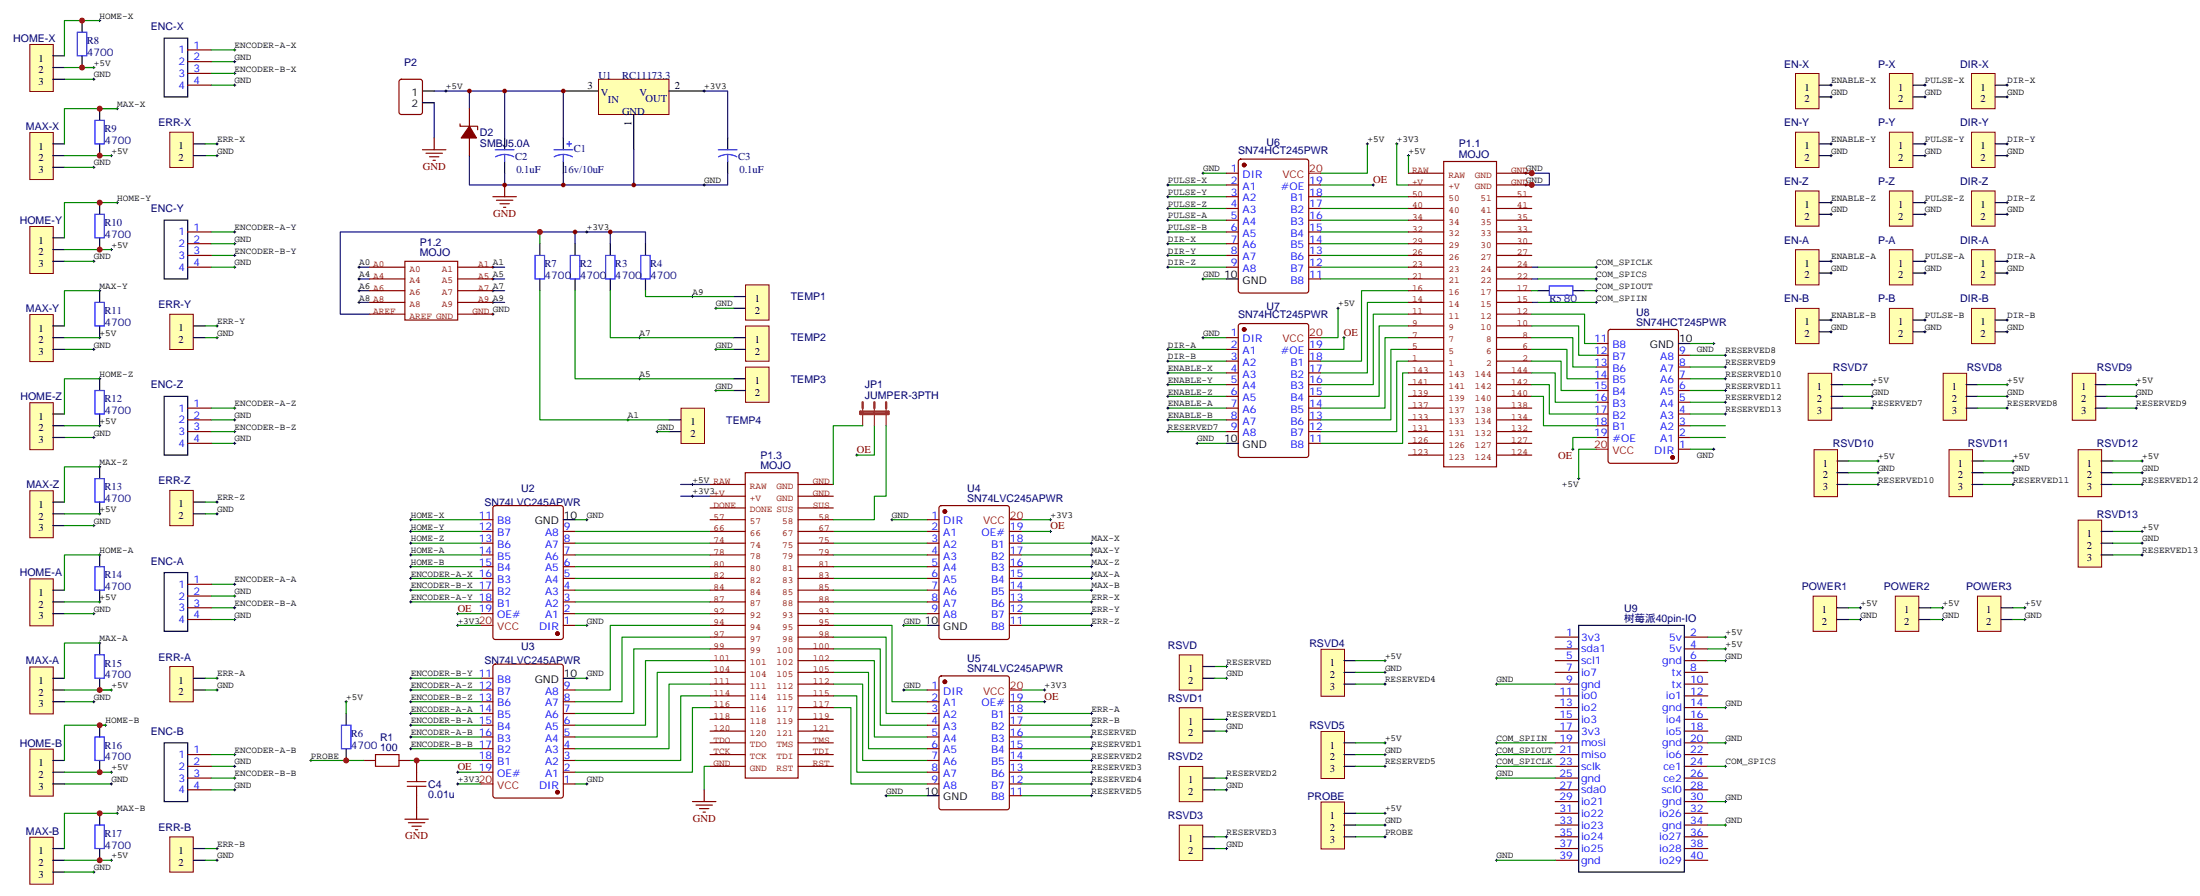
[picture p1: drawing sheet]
# EasyEDA schematic Schematic_mojo cnc shield.json

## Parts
C1  16v/10uF  [C1206]
C2  0.1uF  [C0805]
C3  0.1uF  [C0805]
C4  0.01u  [C0805]
D2  SMBJ5.0A  [SMB_L4.6-W3.6-LS5.3-R-RD]
DIR-A  5264-2P  [HDR-M-2.54_1X2]
DIR-B  5264-2P  [HDR-M-2.54_1X2]
DIR-X  5264-2P  [HDR-M-2.54_1X2]
DIR-Y  5264-2P  [HDR-M-2.54_1X2]
DIR-Z  5264-2P  [HDR-M-2.54_1X2]
EN-A  5264-2P  [HDR-M-2.54_1X2]
EN-B  5264-2P  [HDR-M-2.54_1X2]
EN-X  5264-2P  [HDR-M-2.54_1X2]
EN-Y  5264-2P  [HDR-M-2.54_1X2]
EN-Z  5264-2P  [HDR-M-2.54_1X2]
ENC-A  5264-04A  [HDR-M-2.54_1X4]
ENC-B  5264-04A  [HDR-M-2.54_1X4]
ENC-X  5264-04A  [HDR-M-2.54_1X4]
ENC-Y  5264-04A  [HDR-M-2.54_1X4]
ENC-Z  5264-04A  [HDR-M-2.54_1X4]
ERR-A  5264-2P  [HDR-M-2.54_1X2]
ERR-B  5264-2P  [HDR-M-2.54_1X2]
ERR-X  5264-2P  [HDR-M-2.54_1X2]
ERR-Y  5264-2P  [HDR-M-2.54_1X2]
ERR-Z  5264-2P  [HDR-M-2.54_1X2]
HOME-A  5264-3P  [HDR-M-2.54_1X3]
HOME-B  5264-3P  [HDR-M-2.54_1X3]
HOME-X  5264-3P  [HDR-M-2.54_1X3]
HOME-Y  5264-3P  [HDR-M-2.54_1X3]
HOME-Z  5264-3P  [HDR-M-2.54_1X3]
JP1  JUMPER-3PTH  [1X03]
MAX-A  5264-3P  [HDR-M-2.54_1X3]
MAX-B  5264-3P  [HDR-M-2.54_1X3]
MAX-X  5264-3P  [HDR-M-2.54_1X3]
MAX-Y  5264-3P  [HDR-M-2.54_1X3]
MAX-Z  5264-3P  [HDR-M-2.54_1X3]
P1  MOJO  [MOJO]  (sections 1,2,3)
P2  CONN-TH_2P-P5.08  [CONN-TH_2P-P5.08]
P-A  5264-2P  [HDR-M-2.54_1X2]
P-B  5264-2P  [HDR-M-2.54_1X2]
P-X  5264-2P  [HDR-M-2.54_1X2]
P-Y  5264-2P  [HDR-M-2.54_1X2]
P-Z  5264-2P  [HDR-M-2.54_1X2]
POWER1  5264-2P  [HDR-M-2.54_1X2]
POWER2  5264-2P  [HDR-M-2.54_1X2]
POWER3  5264-2P  [HDR-M-2.54_1X2]
PROBE  5264-3P  [HDR-M-2.54_1X3]
R1  100  [R0805]
R2  470Ω  [R0805]
R3  470Ω  [R0805]
R4  470Ω  [R0805]
R5  80Ω  [R0805]
R6  470Ω  [R0805]
R7  470Ω  [R0805]
R8  470Ω  [R0805]
R9  470Ω  [R0805]
R10  470Ω  [R0805]
R11  470Ω  [R0805]
R12  470Ω  [R0805]
R13  470Ω  [R0805]
R14  470Ω  [R0805]
R15  470Ω  [R0805]
R16  470Ω  [R0805]
R17  470Ω  [R0805]
RSVD  5264-2P  [HDR-M-2.54_1X2]
RSVD1  5264-2P  [HDR-M-2.54_1X2]
RSVD2  5264-2P  [HDR-M-2.54_1X2]
RSVD3  5264-2P  [HDR-M-2.54_1X2]
RSVD4  5264-3P  [HDR-M-2.54_1X3]
RSVD5  5264-3P  [HDR-M-2.54_1X3]
RSVD7  5264-3P  [HDR-M-2.54_1X3]
RSVD8  5264-3P  [HDR-M-2.54_1X3]
RSVD9  5264-3P  [HDR-M-2.54_1X3]
RSVD10  5264-3P  [HDR-M-2.54_1X3]
RSVD11  5264-3P  [HDR-M-2.54_1X3]
RSVD12  5264-3P  [HDR-M-2.54_1X3]
RSVD13  5264-3P  [HDR-M-2.54_1X3]
TEMP1  5264-2P  [HDR-M-2.54_1X2]
TEMP2  5264-2P  [HDR-M-2.54_1X2]
TEMP3  5264-2P  [HDR-M-2.54_1X2]
TEMP4  5264-2P  [HDR-M-2.54_1X2]
U1  RC11173.3  [SOT-223]
U2  SN74LVC245APWR  [TSSOP-20_L6.5-W4.4-P0.65-LS6.4-BL]
U3  SN74LVC245APWR  [TSSOP-20_L6.5-W4.4-P0.65-LS6.4-BL]
U4  SN74LVC245APWR  [TSSOP-20_L6.5-W4.4-P0.65-LS6.4-BL]
U5  SN74LVC245APWR  [TSSOP-20_L6.5-W4.4-P0.65-LS6.4-BL]
U6  SN74HCT245PWR  [TSSOP-20_L6.5-W4.4-P0.65-LS6.4-BL]
U7  SN74HCT245PWR  [TSSOP-20_L6.5-W4.4-P0.65-LS6.4-BL]
U8  SN74HCT245PWR  [TSSOP-20_L6.5-W4.4-P0.65-LS6.4-BL]
U9  树莓派40pin-IO  [树莓派40PIN-IO]

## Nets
+3V3: C3.1 P1.+V P1.AREF R2.2 R3.2 R4.2 R7.2 U1.2 U2.20(VCC) U3.20(VCC) U4.20(VCC) U5.20(VCC)
+5V: C1.1 C2.1 D2.2(K) HOME-A.2 HOME-B.2 HOME-X.2 HOME-Y.2 HOME-Z.2 MAX-A.2 MAX-B.2 MAX-X.2 MAX-Y.2 MAX-Z.2 P1.RAW P2.1 POWER1.1 POWER2.1 POWER3.1 PROBE.1 R6.2 R8.1 R9.1 R10.1 R11.1 R12.1 R13.1 R14.1 R15.1 R16.1 R17.1 RSVD4.1 RSVD5.1 RSVD7.1 RSVD8.1 RSVD9.1 RSVD10.1 RSVD11.1 RSVD12.1 RSVD13.1 U1.3 U6.20(VCC) U7.20(VCC) U8.20(VCC) U9.2(5v) U9.4(5v)
GND: C1.2 C2.2 C3.2 C4.2 D2.1(A) DIR-A.2 DIR-B.2 DIR-X.2 DIR-Y.2 DIR-Z.2 EN-A.2 EN-B.2 EN-X.2 EN-Y.2 EN-Z.2 ENC-A.2 ENC-A.4 ENC-B.2 ENC-B.4 ENC-X.2 ENC-X.4 ENC-Y.2 ENC-Y.4 ENC-Z.2 ENC-Z.4 ERR-A.2 ERR-B.2 ERR-X.2 ERR-Y.2 ERR-Z.2 HOME-A.3 HOME-B.3 HOME-X.3 HOME-Y.3 HOME-Z.3 JP1.1 MAX-A.3 MAX-B.3 MAX-X.3 MAX-Y.3 MAX-Z.3 P1.GND P2.2 P-A.2 P-B.2 P-X.2 P-Y.2 P-Z.2 POWER1.2 POWER2.2 POWER3.2 PROBE.2 RSVD.2 RSVD1.2 RSVD2.2 RSVD3.2 RSVD4.2 RSVD5.2 RSVD7.2 RSVD8.2 RSVD9.2 RSVD10.2 RSVD11.2 RSVD12.2 RSVD13.2 TEMP1.2 TEMP2.2 TEMP3.2 TEMP4.2 U1.1 U2.1(DIR) U2.10(GND) U3.1(DIR) U3.10(GND) U4.1(DIR) U4.10(GND) U5.1(DIR) U5.10(GND) U6.1(DIR) U6.10(GND) U7.1(DIR) U7.10(GND) U8.1(DIR) U8.10(GND) U9.6(gnd) U9.9(gnd) U9.14(gnd) U9.20(gnd) U9.25(gnd) U9.30(gnd) U9.34(gnd) U9.39(gnd)
A0: P1.A0
A1: P1.A1 R7.1 TEMP4.1
A4: P1.A4
A5: P1.A5 R2.1 TEMP3.1
A6: P1.A6
A7: P1.A7 R3.1 TEMP2.1
A8: P1.A8
A9: P1.A9 R4.1 TEMP1.1
COM_SPICLK: P1.24 U9.23(sclk)
COM_SPICS: P1.22 U9.24(ce1)
COM_SPIIN: P1.15 U9.19(mosi)
COM_SPIOUT: R5.2 U9.21(miso)
DIR-A: DIR-A.1 U7.2(A1)
DIR-B: DIR-B.1 U7.3(A2)
DIR-X: DIR-X.1 U6.7(A6)
DIR-Y: DIR-Y.1 U6.8(A7)
DIR-Z: DIR-Z.1 U6.9(A8)
ENABLE-A: EN-A.1 U7.7(A6)
ENABLE-B: EN-B.1 U7.8(A7)
ENABLE-X: EN-X.1 U7.4(A3)
ENABLE-Y: EN-Y.1 U7.5(A4)
ENABLE-Z: EN-Z.1 U7.6(A5)
ENCODER-A-A: ENC-A.1 U3.14(B5)
ENCODER-A-B: ENC-B.1 U3.16(B3)
ENCODER-A-X: ENC-X.1 U2.16(B3)
ENCODER-A-Y: ENC-Y.1 U2.18(B1)
ENCODER-A-Z: ENC-Z.1 U3.12(B7)
ENCODER-B-A: ENC-A.3 U3.15(B4)
ENCODER-B-B: ENC-B.3 U3.17(B2)
ENCODER-B-X: ENC-X.3 U2.17(B2)
ENCODER-B-Y: ENC-Y.3 U3.11(B8)
ENCODER-B-Z: ENC-Z.3 U3.13(B6)
ERR-A: ERR-A.1 U5.18(B1)
ERR-B: ERR-B.1 U5.17(B2)
ERR-X: ERR-X.1 U4.13(B6)
ERR-Y: ERR-Y.1 U4.12(B7)
ERR-Z: ERR-Z.1 U4.11(B8)
HOME-A: HOME-A.1 R14.2 U2.14(B5)
HOME-B: HOME-B.1 R16.2 U2.15(B4)
HOME-X: HOME-X.1 R8.2 U2.11(B8)
HOME-Y: HOME-Y.1 R10.2 U2.12(B7)
HOME-Z: HOME-Z.1 R12.2 U2.13(B6)
MAX-A: MAX-A.1 R15.2 U4.15(B4)
MAX-B: MAX-B.1 R17.2 U4.14(B5)
MAX-X: MAX-X.1 R9.2 U4.18(B1)
MAX-Y: MAX-Y.1 R11.2 U4.17(B2)
MAX-Z: MAX-Z.1 R13.2 U4.16(B3)
OE: JP1.2 U2.19(OE#) U3.19(OE#) U4.19(OE#) U5.19(OE#) U6.19(#OE) U7.19(#OE) U8.19(#OE)
PROBE: PROBE.3 R1.1 R6.1
PULSE-A: P-A.1 U6.5(A4)
PULSE-B: P-B.1 U6.6(A5)
PULSE-X: P-X.1 U6.2(A1)
PULSE-Y: P-Y.1 U6.3(A2)
PULSE-Z: P-Z.1 U6.4(A3)
RESERVED: RSVD.1 U5.16(B3)
RESERVED1: RSVD1.1 U5.15(B4)
RESERVED2: RSVD2.1 U5.14(B5)
RESERVED3: RSVD3.1 U5.13(B6)
RESERVED4: RSVD4.3 U5.12(B7)
RESERVED5: RSVD5.3 U5.11(B8)
RESERVED7: RSVD7.3 U7.9(A8)
RESERVED8: RSVD8.3 U8.9(A8)
RESERVED9: RSVD9.3 U8.8(A7)
RESERVED10: RSVD10.3 U8.7(A6)
RESERVED11: RSVD11.3 U8.6(A5)
RESERVED12: RSVD12.3 U8.5(A4)
RESERVED13: RSVD13.3 U8.4(A3)
JP1_3: JP1.3 P1.58
P1_2: P1.2 U8.15(B4)
P1_6: P1.6 U8.14(B5)
P1_8: P1.8 U8.13(B6)
P1_10: P1.10 U8.12(B7)
P1_12: P1.12 U8.11(B8)
P1_17: P1.17 R5.1
P1_140: P1.140 U8.18(B1)
P1_142: P1.142 U8.17(B2)
P1_144: P1.144 U8.16(B3)
U2_2: P1.92 U2.2(A1)
U2_3: P1.87 U2.3(A2)
U2_4: P1.84 U2.4(A3)
U2_5: P1.82 U2.5(A4)
U2_6: P1.80 U2.6(A5)
U2_7: P1.78 U2.7(A6)
U2_8: P1.74 U2.8(A7)
U2_9: P1.66 U2.9(A8)
U3_2: P1.116 U3.2(A1)
U3_3: P1.114 U3.3(A2)
U3_4: P1.111 U3.4(A3)
U3_5: P1.104 U3.5(A4)
U3_6: P1.101 U3.6(A5)
U3_7: P1.99 U3.7(A6)
U3_8: P1.97 U3.8(A7)
U3_9: P1.94 U3.9(A8)
U3_18: C4.1 R1.2 U3.18(B1)
U4_2: P1.67 U4.2(A1)
U4_3: P1.75 U4.3(A2)
U4_4: P1.79 U4.4(A3)
U4_5: P1.81 U4.5(A4)
U4_6: P1.83 U4.6(A5)
U4_7: P1.85 U4.7(A6)
U4_8: P1.88 U4.8(A7)
U4_9: P1.93 U4.9(A8)
U5_2: P1.95 U5.2(A1)
U5_3: P1.98 U5.3(A2)
U5_4: P1.100 U5.4(A3)
U5_5: P1.102 U5.5(A4)
U5_6: P1.105 U5.6(A5)
U5_7: P1.112 U5.7(A6)
U5_8: P1.115 U5.8(A7)
U5_9: P1.117 U5.9(A8)
U6_11: P1.21 U6.11(B8)
U6_12: P1.23 U6.12(B7)
U6_13: P1.26 U6.13(B6)
U6_14: P1.29 U6.14(B5)
U6_15: P1.32 U6.15(B4)
U6_16: P1.34 U6.16(B3)
U6_17: P1.40 U6.17(B2)
U6_18: P1.50 U6.18(B1)
U7_11: P1.143 U7.11(B8)
U7_12: P1.1 U7.12(B7)
U7_13: P1.5 U7.13(B6)
U7_14: P1.7 U7.14(B5)
U7_15: P1.9 U7.15(B4)
U7_16: P1.11 U7.16(B3)
U7_17: P1.14 U7.17(B2)
U7_18: P1.16 U7.18(B1)

Not connected (* = marked no-connect by the designer): P1 27 30 33 35 41 51 57 118 119 120 121 123 124 126 127 131 132 133 134 137 138 139 141 DONE RST SUS TCK TDI TDO TMS; U8 2(A1) 3(A2); U9 1(3v3) 3(sda1) 5(scl1) 7(io7) 8(tx) 10(tx) 11(io0) 12(io1) 13(io2) 15(io3) 16(io4) 17(3v3) 18(io5) 22(io6) 26(ce2) 27(sda0) 28(scl0) 29(io21) 31(io22) 32(io26) 33(io23) 35(io24) 36(io27) 37(io25) 38(io28) 40(io29)

# EasyEDA board PCB.json

Outline 98 x 98 mm; copper layers: TopLayer, BottomLayer. Coordinates in mm from the lower left corner of the outline.
Outline path: 0,91.27 10.8,91.27 10.8,98 62.23,98 62.23,90.51 70.23,90.51 70.23,98 98,98 98,0 0,0 0,91.27

## Design rules (mm)
Default: track 0.254, clearance 0.152, via 0.61, via hole 0.305

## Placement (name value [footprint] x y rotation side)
C1  16v/10uF  [C1206]  17.4 41.36 270 top
C2  0.1uF  [C0805]  20.57 41.87 270 top
C3  0.1uF  [C0805]  18.67 48.47 270 top
C4  0.01u  [C0805]  84.58 11.77 0 top
D2  SMBJ5.0A  [SMB_L4.6-W3.6-LS5.3-R-RD]  20.83 29.8 0 top
D?  -  [SMB_L4.6-W3.6-LS5.3-R-RD]  0.64 173.69 0 top
DIR-A  5264-2P  [HDR-M-2.54_1X2]  56.64 54.95 270 top
DIR-B  5264-2P  [HDR-M-2.54_1X2]  59.18 54.95 270 top
DIR-X  5264-2P  [HDR-M-2.54_1X2]  49.02 54.95 270 top
DIR-Y  5264-2P  [HDR-M-2.54_1X2]  51.56 54.95 270 top
DIR-Z  5264-2P  [HDR-M-2.54_1X2]  54.1 54.95 270 top
EN-A  5264-2P  [HDR-M-2.54_1X2]  82.04 54.95 270 top
EN-B  5264-2P  [HDR-M-2.54_1X2]  84.58 54.95 270 top
EN-X  5264-2P  [HDR-M-2.54_1X2]  74.42 54.95 270 top
EN-Y  5264-2P  [HDR-M-2.54_1X2]  76.96 54.95 270 top
EN-Z  5264-2P  [HDR-M-2.54_1X2]  79.5 54.95 270 top
ENC-A  5264-04A  [HDR-M-2.54_1X4]  76.96 1.61 0 top
ENC-B  5264-04A  [HDR-M-2.54_1X4]  87.12 1.61 0 top
ENC-X  5264-04A  [HDR-M-2.54_1X4]  46.48 1.61 0 top
ENC-Y  5264-04A  [HDR-M-2.54_1X4]  56.64 1.61 0 top
ENC-Z  5264-04A  [HDR-M-2.54_1X4]  66.8 1.61 0 top
ERR-A  5264-2P  [HDR-M-2.54_1X2]  59.18 44.79 90 top
ERR-B  5264-2P  [HDR-M-2.54_1X2]  61.72 44.79 90 top
ERR-X  5264-2P  [HDR-M-2.54_1X2]  51.56 44.79 90 top
ERR-Y  5264-2P  [HDR-M-2.54_1X2]  54.1 44.79 90 top
ERR-Z  5264-2P  [HDR-M-2.54_1X2]  56.64 44.79 90 top
HOME-A  5264-3P  [HDR-M-2.54_1X3]  26.16 11.89 90 top
HOME-B  5264-3P  [HDR-M-2.54_1X3]  23.62 11.89 90 top
HOME-X  5264-3P  [HDR-M-2.54_1X3]  33.78 11.89 90 top
HOME-Y  5264-3P  [HDR-M-2.54_1X3]  31.24 11.89 90 top
HOME-Z  5264-3P  [HDR-M-2.54_1X3]  28.7 11.89 90 top
JP1  JUMPER-3PTH  [1X03]  33.78 29.55 0 top
MAX-A  5264-3P  [HDR-M-2.54_1X3]  33.78 44.79 90 top
MAX-B  5264-3P  [HDR-M-2.54_1X3]  36.32 44.79 90 top
MAX-X  5264-3P  [HDR-M-2.54_1X3]  26.16 44.79 90 top
MAX-Y  5264-3P  [HDR-M-2.54_1X3]  28.7 44.79 90 top
MAX-Z  5264-3P  [HDR-M-2.54_1X3]  31.24 44.79 90 top
P1  -  [MOJO]  56.64 49.99 0 top
P2  -  [CONN-TH_2P-P5.08]  10.92 34.63 90 top
P-A  5264-2P  [HDR-M-2.54_1X2]  38.86 54.95 270 top
P-B  5264-2P  [HDR-M-2.54_1X2]  41.4 54.95 270 top
P-X  5264-2P  [HDR-M-2.54_1X2]  31.24 54.95 270 top
P-Y  5264-2P  [HDR-M-2.54_1X2]  33.78 54.95 270 top
P-Z  5264-2P  [HDR-M-2.54_1X2]  36.32 54.95 270 top
POWER1  5264-2P  [HDR-M-2.54_1X2]  5.84 19.39 0 top
POWER2  5264-2P  [HDR-M-2.54_1X2]  5.84 11.77 0 top
POWER3  5264-2P  [HDR-M-2.54_1X2]  5.84 4.15 0 top
PROBE  5264-3P  [HDR-M-2.54_1X3]  91.44 9.61 270 top
R1  100  [R0805]  84.58 9.23 180 top
R2  470Ω  [R0805]  21.08 57.49 0 bottom
R3  470Ω  [R0805]  19.94 72.35 0 bottom
R4  470Ω  [R0805]  18.41 75.39 0 bottom
R5  80Ω  [R0805]  41.4 86.82 180 top
R6  470Ω  [R0805]  94.74 9.23 90 top
R7  470Ω  [R0805]  21.08 54.95 0 bottom
R8  470Ω  [R0805]  33.78 4.15 90 bottom
R9  470Ω  [R0805]  26.16 34.63 90 bottom
R10  470Ω  [R0805]  31.24 4.15 90 bottom
R11  470Ω  [R0805]  28.7 34.63 90 bottom
R12  470Ω  [R0805]  28.7 4.15 90 bottom
R13  470Ω  [R0805]  31.24 34.63 90 bottom
R14  470Ω  [R0805]  26.16 4.15 90 bottom
R15  470Ω  [R0805]  33.78 34.63 90 bottom
R16  470Ω  [R0805]  23.62 4.15 90 bottom
R17  470Ω  [R0805]  36.32 34.63 90 bottom
RSVD  5264-2P  [HDR-M-2.54_1X2]  69.34 44.79 90 top
RSVD1  5264-2P  [HDR-M-2.54_1X2]  71.88 44.79 90 top
RSVD2  5264-2P  [HDR-M-2.54_1X2]  74.42 44.79 90 top
RSVD3  5264-2P  [HDR-M-2.54_1X2]  76.96 44.79 90 top
RSVD4  5264-3P  [HDR-M-2.54_1X3]  84.58 44.79 270 top
RSVD5  5264-3P  [HDR-M-2.54_1X3]  87.12 44.79 270 top
RSVD7  5264-3P  [HDR-M-2.54_1X3]  89.66 65.11 270 top
RSVD8  5264-3P  [HDR-M-2.54_1X3]  89.66 95.59 180 top
RSVD9  5264-3P  [HDR-M-2.54_1X3]  89.66 93.05 180 top
RSVD10  5264-3P  [HDR-M-2.54_1X3]  89.66 90.51 180 top
RSVD11  5264-3P  [HDR-M-2.54_1X3]  89.66 87.97 180 top
RSVD12  5264-3P  [HDR-M-2.54_1X3]  89.66 85.43 180 top
RSVD13  5264-3P  [HDR-M-2.54_1X3]  89.66 82.89 180 top
TEMP1  5264-2P  [HDR-M-2.54_1X2]  16 67.65 180 top
TEMP2  5264-2P  [HDR-M-2.54_1X2]  16 65.11 180 top
TEMP3  5264-2P  [HDR-M-2.54_1X2]  16 62.57 180 top
TEMP4  5264-2P  [HDR-M-2.54_1X2]  16 60.03 180 top
U1  RC11173.3  [SOT-223]  10.92 47.33 180 top
U2  SN74LVC245APWR  [TSSOP-20_L6.5-W4.4-P0.65-LS6.4-BL]  46.61 12.02 180 top
U3  SN74LVC245APWR  [TSSOP-20_L6.5-W4.4-P0.65-LS6.4-BL]  69.34 11.77 180 top
U4  SN74LVC245APWR  [TSSOP-20_L6.5-W4.4-P0.65-LS6.4-BL]  46.48 34.63 0 top
U5  SN74LVC245APWR  [TSSOP-20_L6.5-W4.4-P0.65-LS6.4-BL]  66.8 34.63 0 top
U6  SN74HCT245PWR  [TSSOP-20_L6.5-W4.4-P0.65-LS6.4-BL]  43.94 65.11 0 top
U7  SN74HCT245PWR  [TSSOP-20_L6.5-W4.4-P0.65-LS6.4-BL]  66.8 65.11 0 top
U8  SN74HCT245PWR  [TSSOP-20_L6.5-W4.4-P0.65-LS6.4-BL]  76.96 87.97 180 top
U9  树莓派40pin-IO  [树莓派40PIN-IO]  60.58 96.6 270 top

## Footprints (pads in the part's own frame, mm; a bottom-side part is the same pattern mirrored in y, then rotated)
1X03
  oval 1.88x1.88 hole 1.016: 1(-2.54,0) 2(0,0) 3(2.54,0)
C0805
  rect 1x1.55 smd: 1(-1,0) 2(1,0)
C1206
  rect 1.2x1.9 smd: 1(-1.6,0) 2(1.6,0)
CONN-TH_2P-P5.08
  oval 2.4x2.4 hole 1.6: 1(-2.54,0) 2(2.54,0)
HDR-M-2.54_1X2
  rect 1.7x1.575 hole 1.1: 1(-1.27,0)
  oval 1.7x1.7 hole 1.1: 2(1.27,0)
HDR-M-2.54_1X3
  rect 1.575x1.575 hole 0.889: 1(-2.54,0)
  oval 1.575x1.575 hole 0.889: 2(0,0) 3(2.54,0)
HDR-M-2.54_1X4
  rect 1.575x1.575 hole 0.889: 1(-3.81,0)
  oval 1.575x1.575 hole 0.889: 2(-1.27,0) 3(1.27,0) 4(3.81,0)
MOJO
  oval 1.7x1.7 hole 1x1: 1(12.7,25.4) 2(12.7,27.94) 5(10.16,25.4) 6(10.16,27.94) 7(7.62,25.4) 8(7.62,27.94) 9(5.08,25.4) 10(5.08,27.94) 11(2.54,25.4) 12(2.54,27.94) 14(0,25.4) 15(0,27.94) 16(-2.54,25.4) 17(-2.54,27.94) 21(-5.08,25.4) 22(-5.08,27.94) 23(-7.62,25.4) 24(-7.62,27.94) 26(-10.16,25.4) 27(-10.16,27.94) 29(-12.7,25.4) 30(-12.7,27.94) 32(-15.24,25.4) 33(-15.24,27.94) 34(-17.78,25.4) 35(-17.78,27.94) 40(-20.32,25.4) 41(-20.32,27.94) 50(-22.86,25.4) 51(-22.86,27.94) 57(-20.32,-27.94) 58(-20.32,-25.4) 66(-17.78,-27.94) 67(-17.78,-25.4) 74(-15.24,-27.94) 75(-15.24,-25.4) 78(-12.7,-27.94) 79(-12.7,-25.4) 80(-10.16,-27.94) 81(-10.16,-25.4) 82(-7.62,-27.94) 83(-7.62,-25.4) 84(-5.08,-27.94) 85(-5.08,-25.4) 87(-2.54,-27.94) 88(-2.54,-25.4) 92(0,-27.94) 93(0,-25.4) 94(2.54,-27.94) 95(2.54,-25.4) 97(5.08,-27.94) 98(5.08,-25.4) 99(7.62,-27.94) 100(7.62,-25.4) 101(10.16,-27.94) 102(10.16,-25.4) 104(12.7,-27.94) 105(12.7,-25.4) 111(15.24,-27.94) 112(15.24,-25.4) 114(17.78,-27.94) 115(17.78,-25.4) 116(20.32,-27.94) 117(20.32,-25.4) 118(22.86,-27.94) 119(22.86,-25.4) 120(25.4,-27.94) 121(25.4,-25.4) 123(33.02,25.4) 124(33.02,27.94) 126(30.48,25.4) 127(30.48,27.94) 131(27.94,25.4) 132(27.94,27.94) 133(25.4,25.4) 134(25.4,27.94) 137(22.86,25.4) 138(22.86,27.94) 139(20.32,25.4) 140(20.32,27.94) 141(17.78,25.4) 142(17.78,27.94) 143(15.24,25.4) 144(15.24,27.94) +V(-25.4,25.4) +V(-25.4,-27.94) A0(-30.48,10.16) A1(-33.02,10.16) A4(-30.48,12.7) A5(-33.02,12.7) A6(-30.48,15.24) A7(-33.02,15.24) A8(-30.48,17.78) A9(-33.02,17.78) AREF(-33.02,20.32) DONE(-22.86,-27.94) GND(-30.48,20.32) GND(-27.94,27.94) GND(-27.94,-25.4) GND(-25.4,27.94) GND(-25.4,-25.4) GND(33.02,-27.94) RAW(-27.94,25.4) RAW(-27.94,-27.94) RST(33.02,-25.4) SUS(-22.86,-25.4) TCK(30.48,-27.94) TDI(30.48,-25.4) TDO(27.94,-27.94) TMS(27.94,-25.4)
R0805
  rect 1x1.55 smd: 1(-1,0) 2(1,0)
SMB_L4.6-W3.6-LS5.3-R-RD
  rect 2.29x2.72 smd: 1(2.025,0) 2(-2.025,0)
SOT-223
  rect 2x1.2 smd: 1(-3.175,2.3) 2(-3.175,0) 3(-3.175,-2.3)
  rect 2.3x3.8 smd: 4(3.175,0)
TSSOP-20_L6.5-W4.4-P0.65-LS6.4-BL
  rect 0.4x1.494 smd: 1(-2.925,-3.001) 2(-2.275,-3.001) 3(-1.625,-3.001) 4(-0.975,-3.001) 5(-0.325,-3.001) 6(0.324,-3.001) 7(0.975,-3.001) 8(1.625,-3.001) 9(2.275,-3.001) 10(2.925,-3.001) 11(2.925,3.001) 12(2.275,3.001) 13(1.625,3.001) 14(0.975,3.001) 15(0.325,3.001) 16(-0.325,3.001) 17(-0.975,3.001) 18(-1.625,2.996) 19(-2.275,2.996) 20(-2.925,3.001)
树莓派40PIN-IO
  oval 1.524x1.524 hole 0.914: 1(0,0) 2(2.54,0) 3(0,-2.547) 4(2.54,-2.54) 5(0,-5.093) 6(2.54,-5.08) 7(0,-7.64) 8(2.54,-7.62) 9(0,-10.187) 10(2.54,-10.16) 11(0,-12.733) 12(2.54,-12.7) 13(0,-15.28) 14(2.54,-15.24) 15(0,-17.827) 16(2.54,-17.78) 17(0,-20.374) 18(2.54,-20.32) 19(0,-22.92) 20(2.54,-22.86) 21(0,-25.467) 22(2.54,-25.4) 23(0,-28.014) 24(2.54,-27.94) 25(0,-30.56) 26(2.54,-30.48) 27(0,-33.107) 28(2.54,-33.02) 29(0,-35.654) 30(2.54,-35.56) 31(0,-38.2) 32(2.54,-38.1) 33(0,-40.747) 34(2.54,-40.64) 35(0,-43.294) 36(2.54,-43.18) 37(0,-45.84) 38(2.54,-45.72) 39(0,-48.387) 40(2.54,-48.26)

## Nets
As in the schematic.

Pads without a net: D? 1 2; U1 4

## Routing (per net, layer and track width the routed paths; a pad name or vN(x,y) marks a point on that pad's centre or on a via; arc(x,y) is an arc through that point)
+3V3: length 222.4
  TopLayer w0.254: U1.2 15.49,47.33 17.64,49.47 C3.1 ; 31.24,19.64 30.23,18.63 27.56,18.63 24.94,21.24 24.94,37.63 ; 31.24,19.64 38.35,12.53 47.13,12.53 49.53,10.12 ; 31.24,19.64 P1.+V ; P1.AREF 11.18,70.31 9.02,68.16 9.02,59.01 18.56,49.47 C3.1 ; 49.53,10.12 51.05,11.64 71.37,11.64 72.27,10.75 U3.20 ; 49.53,10.12 U2.20 ; 24.94,37.63 U4.20 ; 24.94,37.63 23.24,39.33 23.24,47.84 21.59,49.49 C3.1 ; U5.20 57.93,31.68 57.93,11.64
  BottomLayer w0.254: P1.+V 28.19,72.35 25.65,72.35 P1.AREF 21.59,72.35 R3.2 20.94,73.87 R4.2 ; R7.2 R2.2 26.67,57.49 28.32,59.14 28.32,71.71 27.82,72.22 27.82,72.35
+5V: length 574.6
  TopLayer w0.254: 3.68,43.33 4.05,42.96 C1.1 ; U8.20 84.12,80.73 90.55,80.73 92.08,82.25 92.08,83.01 ; R6.2 92.82,12.15 PROBE.1 94.49,15.2 94.49,46.06 93.22,47.33 92.08,47.33 ; HOME-B.2 HOME-A.2 HOME-Z.2 HOME-Y.2 HOME-X.2 ; MAX-X.2 MAX-Y.2 MAX-Z.2 MAX-A.2 MAX-B.2 ; 17.4,42.96 17.49,42.87 C2.1 ; P1.RAW 35.99,68.11 41.02,68.11 41.02,66.13 42.16,64.98 60.75,64.98 63.88,68.11
  TopLayer w1: RSVD4.1 RSVD5.1 93.09,47.33 94.49,48.72 94.49,64.6 91.44,67.65 ; 6.1,32.09 3.68,34.5 3.68,49.37 3.68,50.23 6.33,52.92 ; 6.1,32.09 P2.1 16.52,32.09 18.8,29.8 ; 6.1,32.09 4.57,30.56 POWER1.1 POWER2.1 POWER3.1 ; 6.33,52.92 6.33,71.44 10.29,75.39 P1.RAW ; 6.33,52.92 12.45,52.92 14.1,51.26 14.1,49.63 ; RSVD13.1 RSVD12.1 RSVD11.1 RSVD10.1 RSVD9.1 92.2,95.21 92.58,95.59 ; RSVD7.1 91.44,67.65 ; 91.44,67.65 94.36,70.57 94.36,80.98 92.33,83.01 92.08,83.01
  BottomLayer w0.254: MAX-X.2 13.46,32.09 ; 13.46,32.09 24.62,32.09 R9.1 R11.1 R13.1 R15.1 R17.1 ; 13.46,32.09 P2.1 ; P1.RAW 26.54,19.9 24.64,19.9 20.45,15.7 20.45,14.31 22.86,11.89 HOME-B.2 20.7,8.97 20.7,5.29 22.84,3.15 R16.1 ; R8.1 R10.1 R12.1 R14.1 R16.1 ; R16.1 12.33,3.15 10.54,1.35 5.72,1.35 4.57,2.5 POWER3.1
  BottomLayer w1: RSVD13.1 92.21,82.01 90.55,80.35 79.76,80.35 77.47,82.63 12.95,82.63 5.84,75.52 5.84,37.17 P2.1 ; 57.91,94.19 U9.4 U9.2 60.58,86.4 57.41,83.23 57.41,82.63
GND: length 132.5
  TopLayer w0.254: 16.51,36.91 16.51,38.87 C1.2 ; RSVD7.2 65.02,65.11 63.88,63.96 U7.1 ; U1.1 16.23,45.03 C3.2
  TopLayer w1: POWER3.2 POWER2.2 POWER1.2 13.72,19.39 22.85,28.52 22.85,32.1 18.03,36.91 11.18,36.91 P2.2
  BottomLayer w0.254: POWER1.2 7.24,19.39 14.86,27.01 28.83,27.01 P1.GND ; PROBE.2 90.42,9.61 88.27,11.77 88.27,15.45 89.66,16.85 P1.GND
A1: length 13.8
  TopLayer w0.254: TEMP4.1 23.5,60.03 P1.A1
  BottomLayer w0.254: R7.1 18.16,54.95 17.27,55.84 TEMP4.1
A5: length 13.2
  TopLayer w0.254: TEMP3.1 23.5,62.57 P1.A5
  BottomLayer w0.254: R2.1 20.07,60.66 18.16,62.57 TEMP3.1
A7: length 16.4
  TopLayer w0.254: TEMP2.1 17.4,65.23 P1.A7
  BottomLayer w0.254: R3.1 18.94,71.19 20.32,69.81 20.32,66.63 18.8,65.11 TEMP2.1
A9: length 14.2
  TopLayer w0.254: P1.A9 23.5,67.65 TEMP1.1
  BottomLayer w0.254: TEMP1.1 17.27,75.25 R4.1
COM_SPICLK: length 31.9
  TopLayer w0.254: P1.24 46.48,80.47 37.21,80.47 31.37,86.32 31.37,95.41 U9.23
COM_SPICS: length 28.6
  TopLayer w0.254: U9.24 32.64,88.98 38.99,82.63 46.86,82.63 P1.22
COM_SPIIN: length 29
  TopLayer w0.254: 56.77,77.93 43.82,90.89 40.01,90.89 38.99,91.9 38.99,95.59 37.97,96.6 U9.19
COM_SPIOUT: length 12
  TopLayer w0.254: R5.2 36.45,90.78 36.45,95.27 35.11,96.6
DIR-A: length 12.1
  TopLayer w0.254: 64.53,62.11 64.53,60.8 64.01,60.28 58.93,60.28 56.64,58 DIR-A.1
DIR-B: length 10.5
  TopLayer w0.254: U7.3 65.15,62.08 65.15,59.77 64.77,59.39 61.21,59.39 59.18,57.36 DIR-B.1
DIR-X: length 7.6
  TopLayer w0.254: U6.7 44.92,60.32 DIR-X.1
DIR-Y: length 9.3
  TopLayer w0.254: DIR-Y.1 49.53,58.25 47.88,58.25 45.57,60.56 45.57,62.11
DIR-Z: length 11
  TopLayer w0.254: U6.9 46.22,60.93 47.75,59.39 50.93,59.39 DIR-Z.1
ENABLE-A: length 17.6
  TopLayer w0.254: U7.7 67.78,60.58 68.96,59.39 78.87,59.39 EN-A.1
ENABLE-B: length 19.4
  TopLayer w0.254: U7.8 68.43,60.82 69.09,60.15 80.64,60.15 EN-B.1
ENABLE-X: length 13.8
  TopLayer w0.254: U7.4 65.83,57.45 67.06,56.22 EN-X.1
ENABLE-Y: length 14.4
  TopLayer w0.254: U7.5 66.48,59.59 68.07,58 75.18,58 EN-Y.1
ENABLE-Z: length 15.9
  TopLayer w0.254: U7.6 67.13,60.34 68.71,58.76 76.96,58.76 EN-Z.1
ENCODER-A-A: length 9.8
  TopLayer w0.254: ENC-A.1 71.5,3.26 70.36,3.26 68.37,5.25 68.37,8.77
ENCODER-A-B: length 18.2
  TopLayer w0.254: 83.57,1.61 83.44,1.61 79.88,5.16 70.99,5.16 69.67,6.49 U3.16
ENCODER-A-X: length 9.2
  TopLayer w0.254: U2.16 46.93,5.87 ENC-X.1
ENCODER-A-Y: length 9.3
  TopLayer w0.254: U2.18 48.23,6.21 ENC-Y.1
ENCODER-A-Z: length 8.8
  TopLayer w0.254: 67.07,8.77 67.07,6.19 62.99,2.12 ENC-Z.1
ENCODER-B-A: length 13.9
  TopLayer w0.254: ENC-A.3 75.82,4.02 70.87,4.02 69.02,5.87 U3.15
ENCODER-B-B: length 22.4
  TopLayer w0.254: U3.17 70.32,6.86 70.99,6.18 83.82,6.18 ENC-B.3 88.65,1.61
ENCODER-B-X: length 7.5
  TopLayer w0.254: U2.17 47.62,8.98 47.62,2.62 47.75,2.5 ENC-X.3
ENCODER-B-Y: length 11.5
  TopLayer w0.254: ENC-Y.3 65.07,8.77 66.42,8.77
ENCODER-B-Z: length 7.3
  TopLayer w0.254: ENC-Z.3 67.72,1.96 U3.13
ERR-A: length 9.3
  TopLayer w0.254: U5.18 65.18,39.05 63.88,40.34 62.36,40.34 ERR-A.1
ERR-B: length 7.6
  TopLayer w0.254: ERR-B.1 65.83,39.41 U5.17
ERR-X: length 7.3
  TopLayer w0.254: ERR-X.1 48.11,40.06 U4.13
ERR-Y: length 8.6
  TopLayer w0.254: ERR-Y.1 51.56,40.98 50.67,40.98 48.89,39.2 48.89,37.77 U4.12
ERR-Z: length 9.7
  TopLayer w0.254: U4.11 50.75,37.63 ERR-Z.1
HOME-A: length 28.1
  TopLayer w0.254: HOME-A.1 30.61,4.91 43.05,4.91 45.63,7.49 U2.14
  BottomLayer w0.254: R14.2 HOME-A.1
HOME-B: length 32.1
  TopLayer w0.254: HOME-B.1 28.83,4.15 43.18,4.15 46.28,7.25 U2.15
  BottomLayer w0.254: HOME-B.1 R16.2
HOME-X: length 14.2
  TopLayer w0.254: U2.11 34.12,9.02 HOME-X.1
  BottomLayer w0.254: R8.2 HOME-X.1
HOME-Y: length 20.3
  TopLayer w0.254: HOME-Y.1 34.29,6.31 42.67,6.31 44.33,7.97 U2.12
  BottomLayer w0.254: R10.2 HOME-Y.1
HOME-Z: length 24.2
  TopLayer w0.254: HOME-Z.1 32.51,5.54 42.67,5.54 44.98,7.86 U2.13
  BottomLayer w0.254: R12.2 HOME-Z.1
JP1_3: length 5
  TopLayer w0.254: P1.58 JP1.3
MAX-A: length 22.8
  TopLayer w0.254: MAX-A.1 35.18,40.85 45.72,40.85 46.81,39.76 U4.15
  BottomLayer w0.254: MAX-A.1 R15.2
MAX-B: length 21.2
  TopLayer w0.254: U4.14 47.46,41.02 46.48,41.99 36.7,41.99
  BottomLayer w0.254: MAX-B.1 R17.2
MAX-X: length 27.3
  TopLayer w0.254: 26.54,41.99 29.72,38.82 44.58,38.82 44.86,38.54 U4.18
  BottomLayer w0.254: MAX-X.1 R9.2
MAX-Y: length 25.7
  TopLayer w0.254: U4.17 45.51,39.03 45.08,39.45 31.62,39.45 29.08,41.99
  BottomLayer w0.254: MAX-Y.1 R11.2
MAX-Z: length 23.9
  TopLayer w0.254: 31.62,41.99 33.53,40.09 45.34,40.09 46.16,39.27 U4.16
  BottomLayer w0.254: MAX-Z.1 R13.2
OE: length 235.5
  TopLayer w0.254: U4.19 44.2,35.9 ; 44.2,35.9 59.56,35.9 62.86,39.2 64.01,39.2 64.53,38.68 64.53,36.65 ; 44.2,35.9 40.26,31.96 35.94,31.96 33.78,29.8 33.78,29.42 ; 64.53,68.1 64.53,69.16 64.01,69.68 62.23,69.68 58.55,66 42.55,66 41.66,66.89 41.67,68.1 ; 64.53,36.65 64.53,37.62 ; 64.53,36.65 65.4,35.77 86.99,35.77 92.2,30.56 92.2,19.9 90.04,17.74 83.06,17.74 72.64,7.32 72.01,7.32 71.63,7.7 71.62,8.77 71.63,9.86 70.74,10.75 64.39,10.75 60.58,6.94 49.66,6.94 48.88,7.71 48.88,9.02 ; 64.53,66.39 65.17,65.74 77.6,65.74 78.23,66.38 78.23,79.46 79.25,80.47 79.25,85.22 ; U7.19 64.53,66.39 60.83,62.69 59.44,62.69 59.31,62.57 57.02,62.57 55.37,60.92 55.37,52.28 57.91,49.74 57.91,39.01 60.29,36.63
P1_2: length 11.9
  TopLayer w0.254: U8.15 76.64,82.05 75.06,80.47 71.88,80.47 P1.2
P1_6: length 13.6
  TopLayer w0.254: P1.6 70.1,81.24 74.8,81.24 75.99,82.42 U8.14
P1_8: length 15.3
  TopLayer w0.254: U8.13 75.34,82.76 75.31,82.76 74.55,82 68.33,82 P1.8
P1_10: length 16.9
  TopLayer w0.254: 74.69,84.97 74.68,83.14 74.3,82.76 66.55,82.76 P1.10
P1_12: length 18.2
  TopLayer w0.254: U8.11 74.04,84.28 73.41,83.65 64.9,83.65 P1.12
P1_17: length 15.4
  TopLayer w0.254: R5.1 45.21,86.82 P1.17
P1_140: length 7.7
  TopLayer w0.254: 78.59,84.97 78.59,80.83 76.96,79.2 P1.140
P1_142: length 8.5
  TopLayer w0.254: U8.17 77.94,81.45 P1.142
P1_144: length 10.2
  TopLayer w0.254: P1.144 73.66,79.71 75.18,79.71 77.29,81.82 U8.16
PROBE: length 10.5
  TopLayer w0.254: R6.1 93.58,7.07 PROBE.3 87.74,7.07 R1.1
PULSE-A: length 9.3
  TopLayer w0.254: P-A.1 38.86,57.87 39.62,58.63 42.04,58.63 43.62,60.21 U6.5
PULSE-B: length 7.1
  TopLayer w0.254: P-B.1 44.27,59.08 U6.6
PULSE-X: length 15.1
  TopLayer w0.254: 41.67,62.11 41.66,61.04 41.15,60.54 32.77,60.54 31.24,59.01 P-X.1
PULSE-Y: length 13.4
  TopLayer w0.254: U6.3 42.32,60.94 41.27,59.9 34.42,59.9 33.78,59.27 P-Y.1
PULSE-Z: length 11.4
  TopLayer w0.254: P-Z.1 36.32,58.63 36.96,59.27 41.66,59.27 42.97,60.58 U6.4
RESERVED: length 7.1
  TopLayer w0.254: RSVD.1 66.48,40.65 U5.16
RESERVED1: length 8.7
  TopLayer w0.254: U5.15 67.13,40.16 68.58,41.61 69.98,41.61 RSVD1.1
RESERVED2: length 10.4
  TopLayer w0.254: U5.14 67.78,39.79 68.83,40.85 71.76,40.85 RSVD2.1
RESERVED3: length 12
  TopLayer w0.254: RSVD3.1 73.53,40.09 69.09,40.09 68.45,39.45 68.45,37.66 U5.13
RESERVED4: length 18
  TopLayer w0.254: RSVD4.3 81.53,39.2 69.6,39.2 69.08,38.68 U5.12
RESERVED5: length 19.3
  TopLayer w0.254: U5.11 82.5,37.63 RSVD5.3
RESERVED7: length 23
  TopLayer w0.254: 69.08,62.11 69.08,63.32 70.1,64.35 87.88,64.35 RSVD7.3
RESERVED8: length 16.5
  TopLayer w0.254: U8.9 74.69,94.71 75.57,95.59 RSVD8.3
RESERVED9: length 16.2
  TopLayer w0.254: U8.8 75.34,94.22 75.95,94.83 85.6,94.83 87.12,93.3 RSVD9.3
RESERVED10: length 15.9
  TopLayer w0.254: RSVD10.3 87.12,90.76 83.57,94.32 76.58,94.32 75.99,93.72 U8.7
RESERVED11: length 16.3
  TopLayer w0.254: RSVD11.3 85.6,89.49 85.6,90.89 82.68,93.81 77.09,93.81 76.64,93.36 76.64,90.97
RESERVED12: length 17
  TopLayer w0.254: U8.5 77.29,92.99 77.6,93.3 82.17,93.3 84.2,91.27 84.2,88.48 87.12,85.55 RSVD12.3
RESERVED13: length 17.4
  TopLayer w0.254: U8.4 77.94,92.37 78.36,92.79 81.53,92.79 83.31,91.02 83.31,86.95 87.12,83.14 RSVD13.3
U2_2: length 11.3
  TopLayer w0.254: U2.2 48.88,16.08 51.82,19.01 53.59,19.01 P1.92
U2_3: length 9.6
  TopLayer w0.254: U2.3 48.23,16.44 53.85,22.05 P1.87
U2_4: length 8.7
  TopLayer w0.254: P1.84 47.58,18.08 U2.4
U2_5: length 7.9
  TopLayer w0.254: U2.5 46.93,19.97 P1.82
U2_6: length 7.1
  TopLayer w0.254: U2.6 46.29,21.86 P1.80
U2_7: length 7.7
  TopLayer w0.254: U2.7 45.63,19.86 43.94,21.55 P1.78
U2_8: length 8.5
  TopLayer w0.254: U2.8 44.98,17.84 41.4,21.42 P1.74
U2_9: length 9.3
  TopLayer w0.254: P1.66 44.33,16.58 U2.9
U3_2: length 9.5
  TopLayer w0.254: U3.2 71.62,16.71 P1.116
U3_3: length 8.7
  TopLayer w0.254: U3.3 70.97,18.6 P1.114
U3_4: length 7.9
  TopLayer w0.254: P1.111 70.32,20.49 U3.4
U3_5: length 7.4
  TopLayer w0.254: U3.5 69.67,21.73 P1.104
U3_6: length 8.2
  TopLayer w0.254: U3.6 69.02,19.84 P1.101
U3_7: length 9
  TopLayer w0.254: P1.99 64.26,20.53 68.37,16.43 U3.7
U3_8: length 10.2
  TopLayer w0.254: 67.72,14.77 67.72,16.19 66.8,17.1 66.04,17.1 61.72,21.42 P1.97
U3_9: length 11.6
  TopLayer w0.254: P1.94 64.77,16.47 66.55,16.47 67.07,15.95 U3.9
U3_18: length 17.8
  TopLayer w0.254: C4.1 R1.2 81.17,6.81 71.5,6.81 70.99,7.32 70.97,7.32 U3.18
U4_2: length 9.2
  TopLayer w0.254: U4.2 44.21,29.94 P1.67
U4_3: length 8.5
  TopLayer w0.254: U4.3 44.86,28.05 P1.75
U4_4: length 7.7
  TopLayer w0.254: U4.4 45.51,26.16 P1.79
U4_5: length 7.2
  TopLayer w0.254: P1.81 46.16,24.92 U4.5
U4_6: length 8
  TopLayer w0.254: P1.83 46.81,26.81 U4.6
U4_7: length 8.7
  TopLayer w0.254: U4.7 47.46,28.7 P1.85
U4_8: length 9.9
  TopLayer w0.254: 48.11,31.63 48.11,29.95 53.47,24.59 P1.88
U4_9: length 11.6
  TopLayer w0.254: U4.9 48.76,30.32 49.66,29.42 51.82,29.42 P1.93
U5_2: length 9.2
  TopLayer w0.254: U5.2 64.53,29.94 P1.95
U5_3: length 8.5
  TopLayer w0.254: U5.3 65.18,28.05 P1.98
U5_4: length 7.7
  TopLayer w0.254: U5.4 65.83,26.16 P1.100
U5_5: length 7.2
  TopLayer w0.254: P1.102 66.48,24.92 U5.5
U5_6: length 8
  TopLayer w0.254: P1.105 67.13,26.81 U5.6
U5_7: length 8.7
  TopLayer w0.254: P1.112 67.78,28.7 U5.7
U5_8: length 10.2
  TopLayer w0.254: U5.8 68.43,29.45 69.72,28.15 70.87,28.15 P1.115
U5_9: length 11.7
  TopLayer w0.254: U5.9 69.08,30.07 69.47,29.67 71.88,29.67 P1.117
U6_11: length 9.2
  TopLayer w0.254: 46.87,68.11 51.56,72.8 P1.21
U6_12: length 8.4
  TopLayer w0.254: 46.22,68.11 46.22,72.59 P1.23
U6_13: length 7.7
  TopLayer w0.254: P1.26 45.57,74.48 45.57,68.11
U6_14: length 7.7
  TopLayer w0.254: P1.29 44.92,74.42 44.92,68.11
U6_15: length 8.5
  TopLayer w0.254: 44.27,68.11 44.27,70.75 41.4,73.62 P1.32
U6_16: length 9.3
  TopLayer w0.254: 43.62,68.11 43.62,70 38.86,74.76 P1.34
U6_17: length 11
  TopLayer w0.254: 42.97,68.11 42.97,69.51 41.91,70.57 40.26,70.57 36.32,74.51 P1.40
U6_18: length 12.2
  TopLayer w0.254: U6.18 42.32,69.27 41.78,69.81 39.37,69.81 P1.50
U7_11: length 8.2
  TopLayer w0.254: 69.73,68.11 71.88,70.26 P1.143
U7_12: length 7.4
  TopLayer w0.254: 69.08,68.11 69.08,75.13 P1.1
U7_13: length 8
  TopLayer w0.254: P1.5 68.43,73.77 68.43,68.11
U7_14: length 9.4
  TopLayer w0.254: P1.7 64.26,74.12 65.15,73.24 66.29,73.24 67.78,71.75 67.78,68.11
U7_15: length 11.3
  TopLayer w0.254: 67.13,68.11 67.13,71.01 65.66,72.47 62.61,72.47 61.72,73.36 P1.9
U7_16: length 13.3
  TopLayer w0.254: 66.48,68.11 66.48,70.26 65.02,71.71 59.94,71.71 59.18,72.47 P1.11
U7_17: length 15.1
  TopLayer w0.254: 65.83,68.11 65.83,69.77 64.52,71.08 57.66,71.08 56.64,72.09 P1.14
U7_18: length 16.6
  TopLayer w0.254: 65.18,68.1 65.18,69.53 64.26,70.44 56.13,70.44 54.1,72.47 P1.16

## Copper pours and planes (outline as drawn; the poured copper is in the pictures)
GND on TopLayer: -16.38,106.26 -14.99,104.86 -14.99,-7.54 -13.34,-5.89 110.36,-5.89 109.73,-5.25 109.73,111.08
